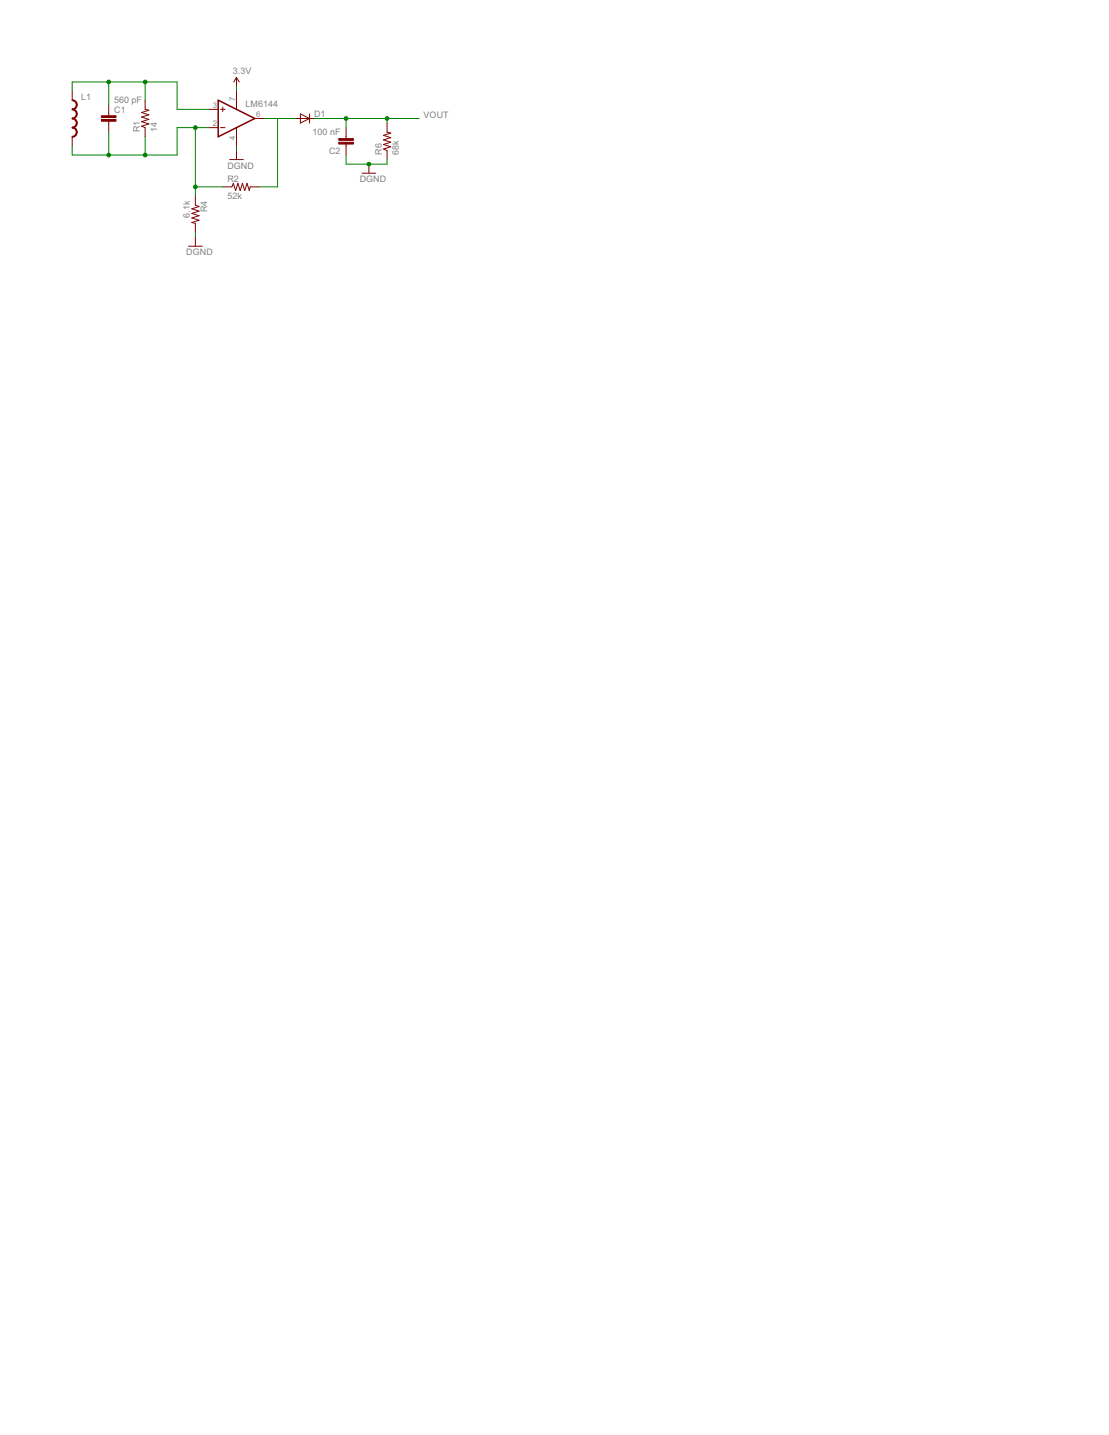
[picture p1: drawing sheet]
<svg xmlns="http://www.w3.org/2000/svg" width="216mm" height="279mm" viewBox="0 0 216 279" stroke-linecap="round" stroke-linejoin="round" font-family="sans-serif">
<path d="M42.5 19.5l7.1 3.6-7.1 3.5z" fill="none" stroke="#800000" stroke-width=".3"/>
<g fill="none" stroke="#800000" stroke-width=".19">
<path d="M14.1 17.7v1.8M28.3 19.5v1.8l.7 .2-1.4 .4 1.4 .5-1.4 .4 1.4 .4-1.4 .5 1.4 .4-1.4 .5 .7 .2v1.8M46 15.1v1.7M46 17.7v3.6M46 15.1l.6 .9M46 15.1l-.5 .9M14.1 26.6v1.8M21.2 20.4v2.1M21.2 23.6v2.1M38 38.2v1.7l.8 .3-1.5 .5 1.5 .4-1.5 .5 1.5 .4-1.5 .4 1.5 .5-1.5 .4 .7 .2v1.8M40.7 21.3h1.8M40.7 24.8h1.8"/>
<path d="M42.9 21.3h.9M42.9 24.8h.9M43.4 20.8v.9M43.4 36.4h1.7l.3-.7 .5 1.4 .4-1.4 .5 1.4 .4-1.4 .4 1.4 .5-1.4 .4 1.4 .2-.7h1.8M44.7 31.1h2.7M46 24.8v3.6M46 29.3v1.8M49.6 23.1h1.8M57.6 23.1h3.6M58.5 22.2l1.8 .9-1.8 .9zM60.3 22.2v1.8M67.4 24.8v2.2"/>
<path d="M67.4 28v2.2M70.5 33.7h2.7M71.8 32v1.7M75.4 24v1.7l.7 .2-1.4 .5 1.4 .4-1.4 .4 1.4 .5-1.4 .4 1.4 .5-1.4 .4 .7 .3v1.8M36.7 47.9h2.7M38 46.2v1.7"/>
</g>
<g fill="#800000" stroke="#800000" stroke-width=".19">
<path d="M14.1 19.4l.3 .1 .4 .3 .2 .6h-.1l-.3-.6-.5-.2z" fill-rule="evenodd"/>
<path d="M14.1 21.2l.4-.1 .4-.7h.1v.4l-.4 .4-.4 .2h-.1z" fill-rule="evenodd"/>
<path d="M14.1 21.2l.5 .2 .4 .4v.4h-.1l-.3-.6-.5-.2z" fill-rule="evenodd"/>
<path d="M14.1 23l.4-.1 .4-.7h.1v.4l-.4 .4-.4 .2h-.1z" fill-rule="evenodd"/>
<path d="M14.1 23l.3 .1 .4 .3 .2 .6h-.1l-.4-.7-.4-.1z" fill-rule="evenodd"/>
<path d="M14.1 24.8l.4-.1 .4-.7h.1v.3l-.4 .4-.4 .2h-.1z" fill-rule="evenodd"/>
<path d="M14.1 24.8h.3l.4 .3 .2 .6h-.1l-.3-.5-.5-.3z" fill-rule="evenodd"/>
<path d="M14.1 26.5l.4-.1 .4-.7h.1v.4l-.4 .4-.4 .2h-.1z" fill-rule="evenodd"/>
</g>
<g fill="#800000" stroke="#800000" stroke-width=".19">
<path d="M19.7 23.3h2.9v.3h-2.9z"/>
<path d="M19.7 22.5h2.9v.4h-2.9z"/>
<path d="M66 27h2.8v.3h-2.8z"/>
<path d="M66 27.7h2.8v.3h-2.8z"/>
</g>
<g fill="none" stroke="#008000" stroke-width=".19">
<path d="M14.1 17.7v-1.7h20.4v5.3h6.2M21.2 16v4.4M28.3 16v3.5M46 16.8v.9M21.2 25.7v4.5M28.3 26.6v3.6M38 36.4h5.4M38 24.8v13.4M40.7 24.8h-6.2v5.4h-20.4v-1.8M46 28.4v.9M51.4 23.1h6.2M54 23.1v13.3h-3.5"/>
<path d="M61.2 23.1h20.4M67.4 30.2v1.8h8v-.9M67.4 23.1v1.7M75.4 23.1v.9M38 45.3v.9"/>
</g>
<g fill="#008000" stroke="#008000" stroke-width=".19">
<circle cx="21.2" cy="16" r=".36"/>
<circle cx="28.3" cy="16" r=".36"/>
<circle cx="21.2" cy="30.2" r=".36"/>
<circle cx="38" cy="24.8" r=".36"/>
<circle cx="38" cy="36.4" r=".36"/>
<circle cx="28.3" cy="30.2" r=".36"/>
<circle cx="71.8" cy="32" r=".36"/>
<circle cx="67.4" cy="23.1" r=".36"/>
<circle cx="75.4" cy="23.1" r=".36"/>
</g>
<g font-size="1.9" fill="#808080">
<text x="45.3" y="14.4">3.3V</text>
<text x="15.8" y="19.5">L1</text>
<text x="22.2" y="20.1">560 pF</text>
<text x="22.2" y="21.9">C1</text>
<text x="47.8" y="20.8">LM6144</text>
<text x="61.1" y="22.7">D1</text>
<text x="82.5" y="23.1">VOUT</text>
<text x="27.2" y="25.7" transform="rotate(-90 27.2 25.7)">R1</text>
<text x="30.6" y="25.7" transform="rotate(-90 30.6 25.7)">14</text>
<text x="60.8" y="26.4">100 nF</text>
<text x="64.1" y="29.9">C2</text>
<text x="44.3" y="32.8">DGND</text>
<text x="44.3" y="35.3">R2</text>
<text x="70" y="35.5">DGND</text>
<text x="74.3" y="30.2" transform="rotate(-90 74.3 30.2)">R6</text>
<text x="77.7" y="30.2" transform="rotate(-90 77.7 30.2)">68k</text>
<text x="40.3" y="41.3" transform="rotate(-90 40.3 41.3)">R4</text>
<text x="44.3" y="38.7">52k</text>
<text x="37" y="42.4" transform="rotate(-90 37 42.4)">6.1k</text>
<text x="36.3" y="49.7">DGND</text>
</g>
<g font-size="1.7" fill="#808080">
<text x="41.4" y="21">3</text>
<text x="45.8" y="19.7" transform="rotate(-90 45.8 19.7)">7</text>
<text x="49.8" y="22.8">6</text>
<text x="41.4" y="24.6">2</text>
<text x="45.8" y="27.3" transform="rotate(-90 45.8 27.3)">4</text>
</g>
</svg>
